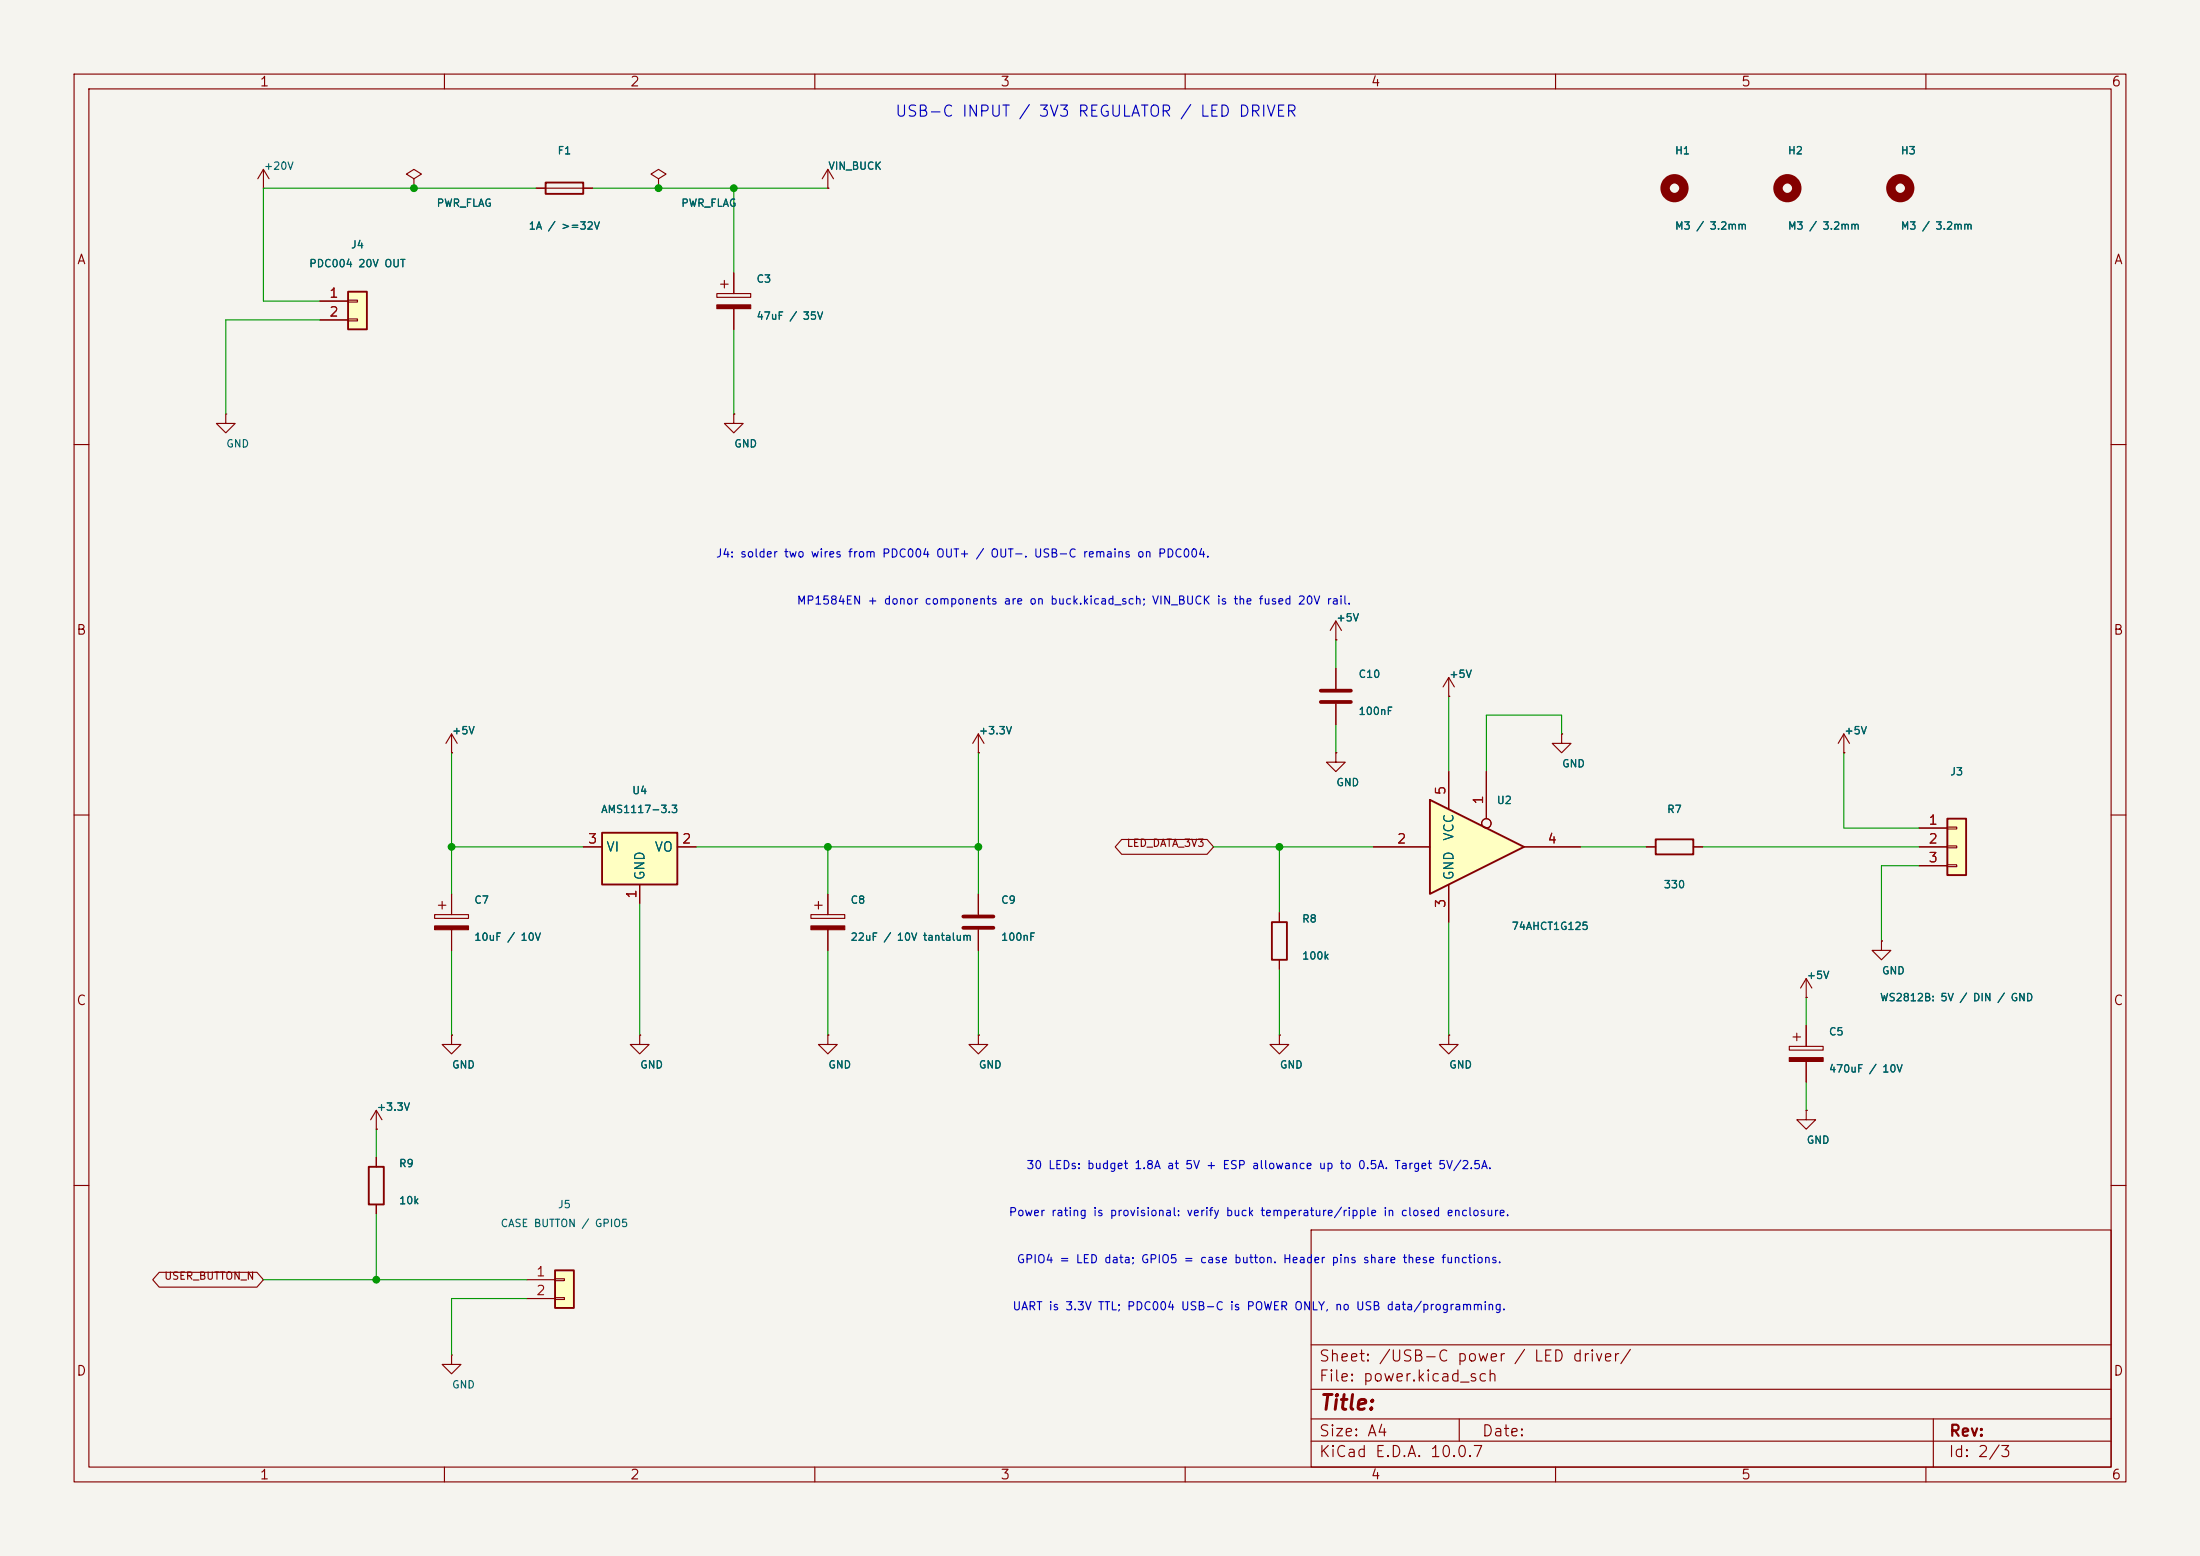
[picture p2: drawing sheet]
<svg xmlns="http://www.w3.org/2000/svg" width="297mm" height="210mm" viewBox="0 0 297 210" stroke-linecap="round" stroke-linejoin="round" font-family="sans-serif">
<path d="M0 0h297v210h-297z" fill="#f5f4ef" stroke="#f5f4ef" stroke-width=".14"/>
<g fill="none" stroke="#840000" stroke-width=".15">
<path d="M10 10h277v190h-277zM12 12h273v186h-273zM60 10v2M110 10v2M160 10v2M210 10v2M260 10v2M96.8 39.6h4.5v.5h-4.5zM97.3 38.4h1M97.8 37.8v1.1M99.1 36.8v2.8M99.1 41.7v2.8"/>
<path d="M10 60h2M285 60h2M10 110h2M285 110h2M10 160h2M177 166h108v32h-108zM285 160h2M60 198v2M110 198v2M160 198v2M177 194.5h108M177 191.5h108"/>
<path d="M177 187.5h108M177 181.5h108M197 191.5v3M210 198v2M260 198v2M261 191.5v6.5"/>
</g>
<path d="M96.8 41.1h4.5v.6h-4.5z" fill="#840000" stroke="#840000" stroke-width=".15"/>
<path d="M74.9 171.5h2.6v5h-2.6z" fill="#ffffc2"/>
<path d="M171.7 124.5h2v5h-2zM74.9 171.5h2.6v5h-2.6z" fill="none" stroke="#840000" stroke-width=".25"/>
<g fill="none" stroke="#840000" stroke-width=".15">
<path d="M55.9 24.1l1-.6-1-.6-1 .6 1 .6v1.3M55.9 25.4h.1M88.9 24.1l1-.6-1-.6-1 .6 1 .6v1.3M88.9 25.4h.1M111.8 25.4h.1M111.8 22.9l-.8 1.2M111.8 22.9l.7 1.2M111.8 22.9v2.5M99.1 55.9v1.3h1.2l-1.2 1.2-1.3-1.2h1.3M99.1 55.9h.1M172.7 123.2v1.3M172.7 129.5v1.3"/>
<path d="M195.6 139.7v1.3h1.2l-1.2 1.2-1.3-1.2h1.3M195.6 139.7h.1M71.1 172.7h3.8M71.1 175.3h3.8M74.9 172.6h1.3v.2h-1.3zM74.9 175.1h1.3v.3h-1.3z"/>
</g>
<path d="M47 39.4h2.5v5.1h-2.5z" fill="#ffffc2"/>
<path d="M47 39.4h2.5v5.1h-2.5zM73.7 24.6h5v1.6h-5zM223.5 113.3h5.1v2h-5.1z" fill="none" stroke="#840000" stroke-width=".25"/>
<g fill="none" stroke="#840000" stroke-width=".15">
<path d="M35.6 25.4h.1M35.6 22.9l-.8 1.2M35.6 22.9l.7 1.2M35.6 22.9v2.5M72.4 25.4h7.6M30.5 55.9v1.3h1.2l-1.2 1.2-1.3-1.2h1.3M30.5 55.9h.1M43.2 40.6h3.8M43.2 43.2h3.8M47 40.5h1.3v.3h-1.3zM47 43.1h1.3v.2h-1.3zM180.3 86.4h.1"/>
<path d="M180.3 83.8l-.7 1.3M180.3 83.8l.8 1.3M180.3 83.8v2.6M248.9 99.1l-.7 1.2M248.9 99.1l.8 1.2M248.9 99.1v2.5M222.2 114.3h1.3M228.6 114.3h1.3M248.9 101.6h.1M58.7 123.4h4.5v.6h-4.5zM59.2 122.2h1M59.7 121.7v1"/>
<path d="M61 120.7v2.7M61 125.5v2.8M86.4 139.7v1.3h1.2l-1.2 1.2-1.3-1.2h1.3M86.4 139.7h.1M242.1 140h1M242.6 139.4v1.1M243.8 134.6h.1M243.8 132.1l-.7 1.3M243.8 132.1l.8 1.3M243.8 132.1v2.5M243.8 138.4v2.8M241.6 141.2h4.5v.5h-4.5z"/>
<path d="M243.8 149.9v1.2h1.3l-1.3 1.3-1.2-1.3h1.2M243.8 149.9h.1M243.8 143.3v2.8"/>
</g>
<g fill="none" stroke="#840000" stroke-width="1.3">
<circle cx="226.1" cy="25.4" r="1.27"/>
<circle cx="241.3" cy="25.4" r="1.27"/>
<circle cx="256.5" cy="25.4" r="1.27"/>
</g>
<g fill="#840000" stroke="#840000" stroke-width=".15">
<path d="M241.6 142.7h4.5v.6h-4.5z"/>
<path d="M58.7 125h4.5v.5h-4.5z"/>
</g>
<path d="M81.3 112.4h10.1v7h-10.1z" fill="#ffffc2"/>
<path d="M81.3 112.4h10.1v7h-10.1zM49.8 157.5h2v5.1h-2z" fill="none" stroke="#840000" stroke-width=".25"/>
<g fill="none" stroke="#840000" stroke-width=".15">
<path d="M61 99.1l-.8 1.2M61 99.1l.7 1.2M61 99.1v2.5M132.1 99.1l-.8 1.2M132.1 99.1l.7 1.2M132.1 99.1v2.5M210.8 99.1v1.2h1.3l-1.3 1.3-1.3-1.3h1.3M210.8 99.1h.1M61 101.6h.1M78.7 114.3h2.6M86.4 119.4v2.5M91.4 114.3h2.6"/>
<path d="M132.1 101.6h.1M180.3 101.6v1.3h1.3l-1.3 1.2-1.2-1.2h1.2M180.3 101.6h.1M61 139.7v1.3h1.2l-1.2 1.2-1.3-1.2h1.3M61 139.7h.1M50.8 152.4h.1M50.8 149.9l-.8 1.2M50.8 149.9l.8 1.2M50.8 149.9v2.5M50.8 156.2v1.3M50.8 162.6v1.2"/>
</g>
<path d="M193 108l12.7 6.3-12.7 6.4z" fill="#ffffc2"/>
<path d="M193 108l12.7 6.3-12.7 6.4z" fill="none" stroke="#840000" stroke-width=".25"/>
<g fill="none" stroke="#840000" stroke-width=".15">
<path d="M180.3 90.2v2.8M180.3 95v2.8M195.6 94h.1M195.6 91.4v2.6M195.6 91.4l-.8 1.3M195.6 91.4l.7 1.3M185.4 114.3h7.6M195.6 104.1v5.1M195.6 119.4v5.1M200.7 104.1v6.4M205.7 114.3h7.7"/>
<circle cx="200.7" cy="111.1" r=".63"/>
</g>
<path d="M178.3 93.2h4.1M178.3 94.7h4.1" fill="none" stroke="#840000" stroke-width=".51"/>
<path d="M262.9 110.5h2.5v7.6h-2.5z" fill="#ffffc2"/>
<path d="M262.9 110.5h2.5v7.6h-2.5z" fill="none" stroke="#840000" stroke-width=".25"/>
<g fill="none" stroke="#840000" stroke-width=".15">
<path d="M55.9 25.4h.1M72.4 25.4h1.3M78.7 25.4h1.3M88.9 25.4h.1M99.1 36.8v2.8M111.8 25.4h.1M43.2 40.6h3.8M43.2 43.2h3.8M99.1 55.9h.1M99.1 41.7v2.8M180.3 86.4h.1M180.3 90.2v2.8"/>
<path d="M180.3 95v2.8M195.6 94h.1M210.8 99.1h.1M61 101.6h.1M78.7 114.3h2.6M86.4 119.4v2.5M91.4 114.3h2.6M132.1 101.6h.1M151.4 113.3h11.6l.8 1-.8 1h-11.6l-.8-1zM180.3 101.6h.1M185.4 114.3h7.6M195.6 104.1v5.1"/>
<path d="M195.6 119.4v5.1M200.7 104.1v6.4M205.7 114.3h7.7M222.2 114.3h1.3M228.6 114.3h1.3M248.9 101.6h.1M259.1 111.8h3.8M259.1 114.3h3.8M259.1 116.8h3.8M262.9 111.6h1.3v.3h-1.3zM262.9 114.2h1.3v.2h-1.3zM262.9 116.7h1.3v.3h-1.3z"/>
<path d="M61 139.7h.1M61 120.7v2.7M61 125.5v2.8M86.4 139.7h.1M109.5 123.4h4.5v.6h-4.5zM110 122.2h1M110.5 121.7v1M111.8 139.7v1.3h1.2l-1.2 1.2-1.3-1.2h1.3M111.8 139.7h.1M111.8 120.7v2.7M111.8 125.5v2.8M132.1 139.7v1.3h1.2l-1.2 1.2-1.3-1.2h1.3"/>
<path d="M132.1 139.7h.1M132.1 120.7v2.7M132.1 125.5v2.8M172.7 139.7v1.3h1.3l-1.3 1.2-1.3-1.2h1.3M172.7 139.7h.1M172.7 123.2v1.3M172.7 129.5v1.3M195.6 139.7h.1M243.8 134.6h.1M243.8 138.4v2.8M254 127v1.3h1.3l-1.3 1.2-1.3-1.2h1.3M254 127h.1"/>
<path d="M50.8 152.4h.1M50.8 156.2v1.3M243.8 149.9h.1M243.8 143.3v2.8M21.5 171.7h13.2l.9 1-.9 1h-13.2l-.9-1zM50.8 162.6v1.2M61 182.9v1.3h1.2l-1.2 1.2-1.3-1.2h1.3M61 182.9h.1"/>
<circle cx="200.7" cy="111.1" r=".63"/>
</g>
<path d="M130 123.7h4.1M130 125.2h4.1" fill="none" stroke="#840000" stroke-width=".51"/>
<path d="M109.5 125h4.5v.5h-4.5z" fill="#840000" stroke="#840000" stroke-width=".15"/>
<g fill="none" stroke="#009600" stroke-width=".15">
<path d="M72.4 25.4h-36.8v15.2h7.6M80 25.4h31.8M99.1 25.4v11.4M43.2 43.2h-12.7v12.7M99.1 44.5v11.4M180.3 86.4v3.8M180.3 97.8v3.8M195.6 94v10.1M210.8 99.1v-2.6h-10.1v7.6M61 101.6v19.1M61 114.3h17.7M94 114.3h38.1"/>
<path d="M111.8 114.3v6.4M132.1 101.6v19.1M163.8 114.3h21.6M172.7 114.3v8.9M213.4 114.3h8.8M229.9 114.3h29.2M248.9 101.6v10.2h10.2M259.1 116.8h-5.1v10.2M61 128.3v11.4M86.4 121.9v17.8M111.8 128.3v11.4M132.1 128.3v11.4"/>
<path d="M172.7 130.8v8.9M195.6 124.5v15.2M243.8 134.6v3.8M50.8 152.4v3.8M243.8 146.1v3.8M35.6 172.7h35.5M50.8 163.8v8.9M71.1 175.3h-10.1v7.6"/>
</g>
<g fill="#009600" stroke="#009600" stroke-width=".14">
<circle cx="111.8" cy="114.3" r=".46"/>
<circle cx="132.1" cy="114.3" r=".46"/>
<circle cx="172.7" cy="114.3" r=".46"/>
<circle cx="50.8" cy="172.7" r=".46"/>
<circle cx="61" cy="114.3" r=".46"/>
<circle cx="88.9" cy="25.4" r=".46"/>
<circle cx="55.9" cy="25.4" r=".46"/>
<circle cx="99.1" cy="25.4" r=".46"/>
</g>
<text font-size="2" fill="#840000" x="178" y="190.8">Title:</text>
<text font-size="1.5" fill="#0000c2" x="120.7" y="16.1">USB-C INPUT / 3V3 REGULATOR / LED DRIVER</text>
<g font-size="1.5" fill="#840000">
<text x="178" y="184.1">Sheet: /USB-C power / LED driver/</text>
<text x="178" y="186.8">File: power.kicad_sch</text>
<text x="178" y="197">KiCad E.D.A. 10.0.7</text>
<text x="178" y="194.2">Size: A4</text>
<text x="200" y="194.2">Date:</text>
<text x="263" y="197">Id: 2/3</text>
<text x="263" y="194.2">Rev:</text>
</g>
<g font-size="1.3" fill="#840000">
<text x="35" y="12">1</text>
<text x="85" y="12">2</text>
<text x="135" y="12">3</text>
<text x="185" y="12">4</text>
<text x="235" y="12">5</text>
<text x="285" y="12">6</text>
<text x="10.3" y="36">A</text>
<text x="285.3" y="36">A</text>
<text x="10.2" y="86">B</text>
<text x="285.2" y="86">B</text>
<text x="10.2" y="136">C</text>
<text x="285.2" y="136">C</text>
<text x="10.2" y="186">D</text>
<text x="285.2" y="186">D</text>
<text x="35" y="200">1</text>
<text x="85" y="200">2</text>
<text x="135" y="200">3</text>
<text x="185" y="200">4</text>
<text x="235" y="200">5</text>
<text x="285" y="200">6</text>
</g>
<g font-size="1.3" fill="#a90000">
<text x="44.4" y="40.5">1</text>
<text x="44.4" y="43">2</text>
<text x="195.4" y="107.4" transform="rotate(-90 195.4 107.4)">5</text>
<text x="200.5" y="108.7" transform="rotate(-90 200.5 108.7)">1</text>
<text x="260.3" y="111.6">1</text>
<text x="79.3" y="114.2">3</text>
<text x="92" y="114.2">2</text>
<text x="188.5" y="114.2">2</text>
<text x="208.8" y="114.2">4</text>
<text x="260.3" y="114.2">2</text>
<text x="260.3" y="116.7">3</text>
<text x="86.2" y="121.4" transform="rotate(-90 86.2 121.4)">1</text>
<text x="195.4" y="122.7" transform="rotate(-90 195.4 122.7)">3</text>
<text x="72.3" y="172.6">1</text>
<text x="72.3" y="175.1">2</text>
</g>
<g font-size="1.3" fill="#006464">
<text x="196.5" y="113.6" transform="rotate(-90 196.5 113.6)">VCC</text>
<text x="81.8" y="115.3">VI</text>
<text x="87.3" y="118.9" transform="rotate(-90 87.3 118.9)">GND</text>
<text x="88.3" y="115.3">VO</text>
<text x="196.5" y="118.9" transform="rotate(-90 196.5 118.9)">GND</text>
</g>
<g font-size="1.1" fill="#0000c2">
<text x="96.6" y="75.5">J4: solder two wires from PDC004 OUT+ / OUT-. USB-C remains on PDC004.</text>
<text x="107.5" y="81.9">MP1584EN + donor components are on buck.kicad_sch; VIN_BUCK is the fused 20V rail.</text>
<text x="138.5" y="158.1">30 LEDs: budget 1.8A at 5V + ESP allowance up to 0.5A. Target 5V/2.5A.</text>
<text x="136.1" y="164.4">Power rating is provisional: verify buck temperature/ripple in closed enclosure.</text>
<text x="137.2" y="170.8">GPIO4 = LED data; GPIO5 = case button. Header pins share these functions.</text>
<text x="136.6" y="177.1">UART is 3.3V TTL; PDC004 USB-C is POWER ONLY, no USB data/programming.</text>
</g>
<g font-size="1" fill="#006464">
<text x="35.5" y="23.2">+20V</text>
<text x="75.2" y="21.1">F1</text>
<text x="111.7" y="23.2">VIN_BUCK</text>
<text x="226" y="21.1">H1</text>
<text x="241.3" y="21.1">H2</text>
<text x="256.5" y="21.1">H3</text>
<text x="58.9" y="28.2">PWR_FLAG</text>
<text x="91.9" y="28.2">PWR_FLAG</text>
<text x="47.3" y="33.8">J4</text>
<text x="71.3" y="31.2">1A / &gt;=32V</text>
<text x="226" y="31.2">M3 / 3.2mm</text>
<text x="241.3" y="31.2">M3 / 3.2mm</text>
<text x="256.5" y="31.2">M3 / 3.2mm</text>
<text x="41.7" y="36.3">PDC004 20V OUT</text>
<text x="102" y="38.4">C3</text>
<text x="102" y="43.4">47uF / 35V</text>
<text x="30.5" y="60.6">GND</text>
<text x="99" y="60.6">GND</text>
<text x="180.3" y="84.1">+5V</text>
<text x="183.3" y="91.7">C10</text>
<text x="195.6" y="91.7">+5V</text>
<text x="60.9" y="99.4">+5V</text>
<text x="132.1" y="99.4">+3.3V</text>
<text x="183.3" y="96.7">100nF</text>
<text x="248.9" y="99.4">+5V</text>
<text x="85.3" y="107.4">U4</text>
<text x="180.3" y="106.4">GND</text>
<text x="210.8" y="103.8">GND</text>
<text x="263.2" y="104.9">J3</text>
<text x="81.1" y="110">AMS1117-3.3</text>
<text x="202" y="108.8">U2</text>
<text x="225" y="110">R7</text>
<text x="63.9" y="122.2">C7</text>
<text x="114.7" y="122.2">C8</text>
<text x="135.1" y="122.2">C9</text>
<text x="175.7" y="124.8">R8</text>
<text x="204" y="125.8">74AHCT1G125</text>
<text x="224.5" y="120.1">330</text>
<text x="63.9" y="127.2">10uF / 10V</text>
<text x="114.7" y="127.2">22uF / 10V tantalum</text>
<text x="135.1" y="127.2">100nF</text>
<text x="175.7" y="129.8">100k</text>
<text x="254" y="131.8">GND</text>
<text x="243.8" y="132.4">+5V</text>
<text x="253.7" y="135.4">WS2812B: 5V / DIN / GND</text>
<text x="246.8" y="140">C5</text>
<text x="60.9" y="144.5">GND</text>
<text x="86.3" y="144.5">GND</text>
<text x="111.7" y="144.5">GND</text>
<text x="132.1" y="144.5">GND</text>
<text x="172.7" y="144.5">GND</text>
<text x="195.6" y="144.5">GND</text>
<text x="246.8" y="145">470uF / 10V</text>
<text x="50.8" y="150.2">+3.3V</text>
<text x="243.8" y="154.6">GND</text>
<text x="53.8" y="157.8">R9</text>
<text x="53.8" y="162.8">10k</text>
<text x="67.5" y="165.9">CASE BUTTON / GPIO5</text>
<text x="75.2" y="163.3">J5</text>
<text x="60.9" y="187.6">GND</text>
</g>
<g font-size="1" fill="#840000">
<text x="152" y="114.5">LED_DATA_3V3</text>
<text x="22.1" y="173">USER_BUTTON_N</text>
</g>
</svg>
